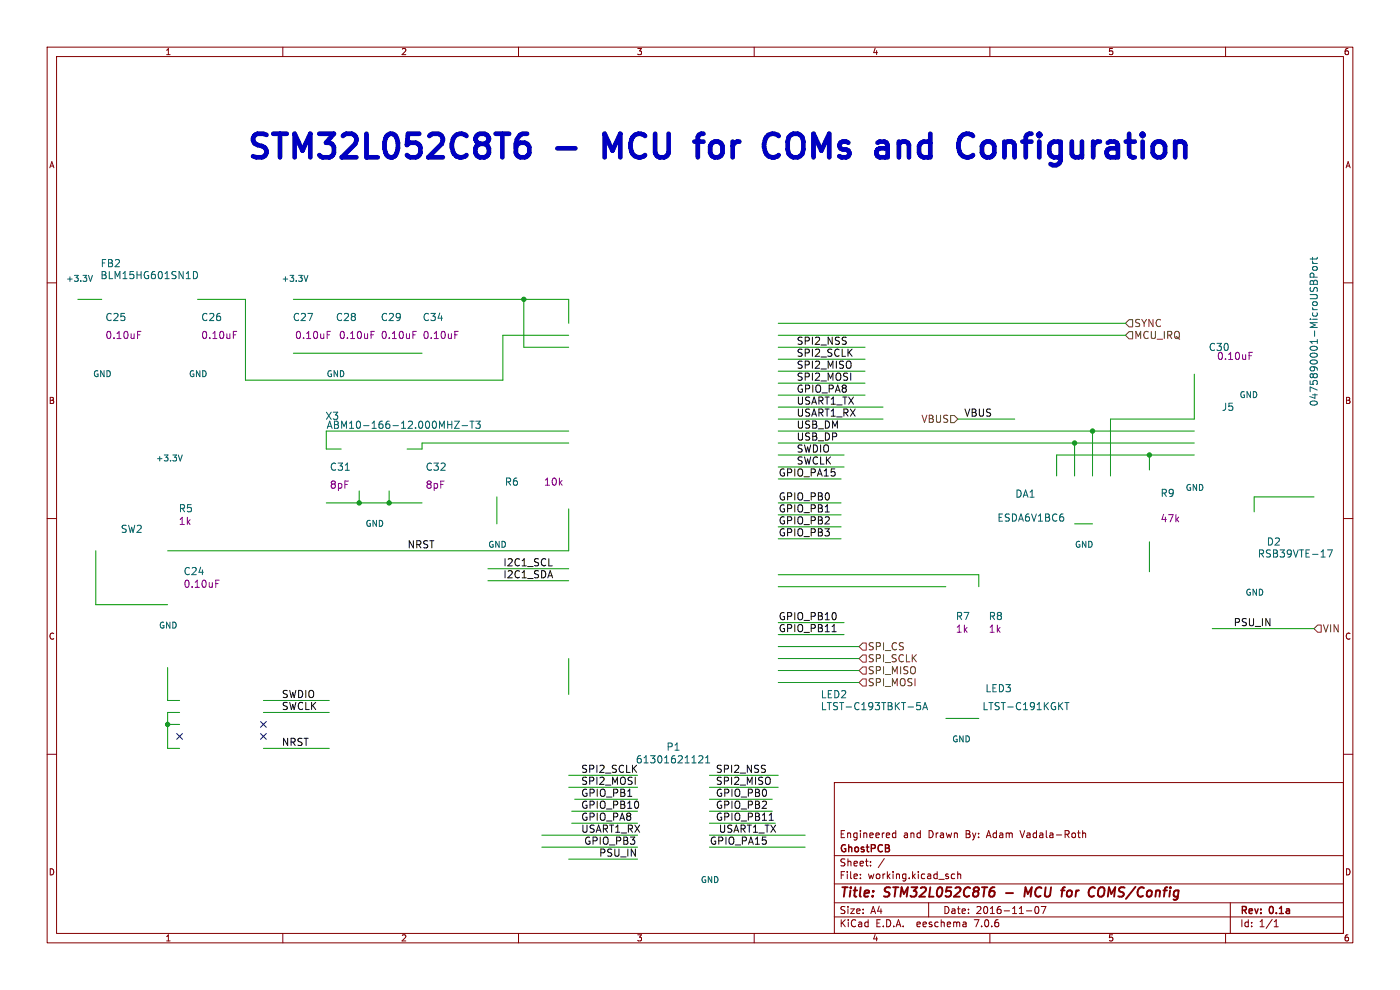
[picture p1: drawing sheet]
<svg xmlns="http://www.w3.org/2000/svg" width="297mm" height="210mm" viewBox="0 0 297 210" stroke-linecap="round" stroke-linejoin="round" font-family="sans-serif">
<g fill="none" stroke="#840000" stroke-width=".21">
<path d="M10 10h277v190h-277zM12 12h273v186h-273zM60 10v2M110 10v2M160 10v2M210 10v2M260 10v2M10 60h2M285 60h2M10 110h2M285 110h2M10 160h2"/>
<path d="M285 160h2M177 166h108v32h-108zM190 176.2v1.5M190 176.8l-.4-.1-.3 .3 .2 .6h.5M228.6 176.7h.6M229 177.7h.2M229.7 176.8l.2-.1 .3 .1 .1 .9M229.7 176.2v1.5M60 198v2M110 198v2M160 198v2M177 194.5h108"/>
<path d="M177 191.5h108M177 187.5h108M177 181.5h108M182.5 186.3v.1M182.5 185.5v.1M184.7 183.6v.1M184.7 182.8v.1M187.6 182.1l-1.3 2M197 191.5v3M202.5 185.5l-.4-.1-.3 .3 .2 .6h.5M203.2 185.5l.2-.1 .3 .1 .1 .9M203.2 184.9v1.5"/>
<path d="M204.9 195.7l.1 .9M205 196.5l-.2 .1M205 196h-.2M210 198v2M217.7 193.2h1.2M219.7 192.4l.2-.1a.8 .8 0 0 1 .5 .7 .8 .8 0 0 1-.5 .8l-.4-.6zM220.9 192.3h1l-.7 1.5M260 198v2M261 191.5v6.5M270.3 196.6h.9M270.3 195.5l.4-.4v1.5"/>
</g>
<path d="M210.6 188.2h.4M210.7 189l.3 .4-.2 .6M213.4 189.4h1.5M218.9 188.2l-.9 1.4-.4-1.4-.3 2M226.5 190.1h.6M227.1 188.9l-.6 .2M233.6 188.2l-.3 .1a1.24 1.24 0 0 0 0 1.9h.4" fill="none" stroke="#840000" stroke-width=".4"/>
<path d="M239.5 67.8h.8v1.5h-.8l-.7-.7zM239.5 70.4h.8v1.5h-.8l-.7-.8zM201.7 88.1h.7l.8 .8-.8 .8h-.7zM183 138.9h.8v1.6h-.8l-.8-.8zM183 136.4h.8v1.5h-.8l-.8-.7zM279.5 132.6h.8v1.5h-.8l-.7-.7zM183 141.5h.8v1.5h-.8l-.8-.8zM183 144h.8v1.5h-.8l-.8-.7z" fill="none" stroke="#725600" stroke-width=".21"/>
<path d="M175.1 108.6h.8M176.5 134h.9M133.2 168.9h.8M163.2 174h.9" fill="none" stroke="#0f0f0f" stroke-width=".21"/>
<path d="M109.4 31.2l.3-.4 .7-.5h.9l.8 .5 .2 .4v1.2l-.2 .5-.8 .5h-.9l-.5-.3-.5-.7M111.8 28.4a1.98 1.98 0 0 0-2.4 2.1M129.9 31.9l-1.6-3.5v5M147.3 30h1.9M149.2 28.4h-.4l-.5 .2-.3 .5M163.8 28.4l1.2 .2 .2 .2M165.2 32.9l-.2 .2-1.2 .3M192.1 30h-.7l-.7 .5M208.6 30.5a1.36 1.36 0 0 1 1.3-.5 1.36 1.36 0 0 1 1 1v1.4a1.36 1.36 0 0 1-1 1 1.36 1.36 0 0 1-1.3-.5" fill="none" stroke="#0000c2" stroke-width="1"/>
<g fill="none" stroke="#009600" stroke-width=".21">
<path d="M16.5 63.5h5.1M41.9 63.5h10.2v17.1h54.6v-9.5h13.9M62.2 63.5h58.4v5.1M62.2 74.9h27.3M111.1 63.5v10.2h9.5M165.1 73.7h18.4M165.1 76.2h18.4M165.1 78.7h18.4M165.1 68.6h73.7M165.1 71.1h73.7M253.4 79.4v9.5h-17.8v12.1M120.6 91.4h-51.4v3.9h3.2"/>
<path d="M120.6 94h-31.1v1.3h-3.1M165.1 91.4h88.3M165.1 94h88.3M165.1 88.9h22.2M165.1 96.5h14M165.1 81.3h18.4M165.1 86.4h22.2M165.1 83.8h18.4M165.1 99.1h14M203.2 88.9h12.1M228 94v7M231.8 91.4v9.6"/>
<path d="M243.8 96.5v3.2M253.4 96.5h-29.2v4.5M20.3 116.8v11.5h15.3M69.2 106.7h20.3M76.2 104.1v2.6M82.5 104.1v2.6M105.4 105.4v5.7M120.6 108v8.8h-85M165.1 106.7h13.3M165.1 109.2h13.3M165.1 114.3h13.3M165.1 111.8h13.3"/>
<path d="M165.1 101.6h13.3M228 111.1h3.8M243.8 114.9v6.4M278.8 105.4h-12.7v3.2M103.5 123.2h17.1M103.5 120.7h17.1M120.6 139.7v7.6M165.1 139.7h17.1M165.1 137.2h17.1M165.1 121.9h42.5v2.6M165.1 132.1h14M165.1 134.6h14"/>
<path d="M165.1 124.5h35.6M257.2 133.4h21.6M35.6 141.6v7h2.5M35.6 153.7h2.5M38.1 151.1h-2.5v7.7h2.5M55.9 158.8h13.9M55.9 151.1h13.9M55.9 148.6h13.9M165.1 144.8h17.1M165.1 142.2h17.1M200.7 152.4h6.9M114.9 179.7h20.4"/>
<path d="M114.9 177.2h20.4M120.6 164.5h14.7M120.6 167h14.7M121.3 172.1h14M121.3 174.6h14M121.9 169.5h13.4M150.5 172.1h13.3M150.5 174.6h14M150.5 169.5h13.3M150.5 164.5h14.6M150.5 179.7h20.3M150.5 167h14.6"/>
<path d="M150.5 177.2h20.3M120.6 182.2h14.7"/>
</g>
<path d="M37.5 155.6l1.2 1.2M38.7 155.6l-1.2 1.2M55.3 153.1l1.2 1.2M55.3 155.6l1.2 1.2M56.5 153.1l-1.2 1.2M56.5 155.6l-1.2 1.2" fill="none" stroke="#000084" stroke-width=".21"/>
<g fill="none" stroke="#840084" stroke-width=".21">
<path d="M29.2 71h.5M29.2 70.3h.7M49.5 71h.5M49.5 70.3h.7M69.4 71h.5M69.4 70.3h.7M78.7 71h.5M78.7 70.3h.7M87.6 71h.5M87.6 70.3h.7M96.5 71h.5M96.5 70.3h.7"/>
<path d="M265 75.5h.5M265 74.7h.7M45.8 123.8h.5M45.8 123.1h.7"/>
</g>
<g fill="none" stroke="#006464" stroke-width=".21">
<path d="M19.6 58.4l-.4 1.3M41 57.6a.77 .77 0 0 1 .9 .8 .77 .77 0 0 1-.9 .7zM65.3 58.4l-.4 1.3M278 59.7l.2-.2 .4 .2M278.4 54.6v.6M278.4 55.5l.3 .4M278.4 55.9h1.1M278.5 56.7l.7-.2 .2 .2 .1 .4-.3 .2h-.5l-.3-.2zM278.7 58.8v-.7l-.3-.2-.3 .1-.2 .8h1.6M279.5 59.7l-.2-.2-.3-.1-.3 .4M279.5 54.6l-.3 .3h-1.3M38.7 96.5l-.5 1.3"/>
<path d="M96.4 89.3h1l-1 1.6h1M98 90.3h1.2M99.7 89.3h.9M100.1 89.3v1.6M100.9 89.3h1l-.5 .6 .4 .2v.6l-.2 .2-.7-.2M281.6 116.6h1.1l-.7 1.6M195.2 149h-.7l-.1 .8 .3-.2 .5 .1 .1 .2-.1 .5-.2 .2-.6-.2M195.7 150.6l.6-1.6 .5 1.6M195.9 150.1h.7M225.9 149h.9M226.3 149v1.6M148.2 160.5l.6-.2 .3 .4-.9 1.1h.9"/>
<path d="M149.7 161.8h.9M149.7 160.7l.4-.4v1.5"/>
</g>
<g fill="#009600" stroke="#009600" stroke-width=".21">
<circle cx="243.8" cy="96.5" r=".46"/>
<circle cx="231.8" cy="91.4" r=".46"/>
<circle cx="228" cy="94" r=".46"/>
<circle cx="76.2" cy="106.7" r=".46"/>
<circle cx="82.5" cy="106.7" r=".46"/>
<circle cx="111.1" cy="63.5" r=".46"/>
<circle cx="35.6" cy="153.7" r=".46"/>
</g>
<g font-size="7" fill="#0000c2">
<text x="52.1" y="34">STM32L052C8T6</text>
<text x="118.4" y="34">-</text>
<text x="130.4" y="34">MCU</text>
<text x="152.2" y="34">for</text>
<text x="168.5" y="34">COMs</text>
<text x="194.3" y="34">and</text>
<text x="213.7" y="34">Configuration</text>
</g>
<g font-size="2.8" fill="#840000">
<text x="178" y="190.9">Title:</text>
<text x="187.7" y="190.9">STM32L052C8T6</text>
<text x="219" y="190.9">MCU</text>
<text x="227.7" y="190.9">for</text>
<text x="234.2" y="190.9">COMS/Config</text>
</g>
<g font-size="2.1" fill="#006464">
<text x="21.2" y="59.4">BLM15HG601SN1D</text>
<text x="21.3" y="56.9">FB2</text>
<text x="22.3" y="68.3">C25</text>
<text x="42.6" y="68.3">C26</text>
<text x="62" y="68.3">C27</text>
<text x="71.2" y="68.3">C28</text>
<text x="80.7" y="68.3">C29</text>
<text x="89.6" y="68.3">C34</text>
<text x="69" y="89.3">X3</text>
<text x="259.1" y="87.4">J5</text>
<text x="279.8" y="86.3" transform="rotate(-90 279.8 86.3)">0475890001-MicroUSBPort</text>
<text x="69.2" y="91.2">ABM10-166-12.000MHZ-T3</text>
<text x="69.9" y="100.1">C31</text>
<text x="90.2" y="100.1">C32</text>
<text x="107" y="103.2">R6</text>
<text x="215.3" y="105.8">DA1</text>
<text x="246.1" y="105.6">R9</text>
<text x="25.5" y="113.2">SW2</text>
<text x="37.9" y="108.9">R5</text>
<text x="211.5" y="110.8">ESDA6V1BC6</text>
<text x="266.8" y="118.5">RSB39VTE-17</text>
<text x="268.7" y="115.9">D2</text>
<text x="38.9" y="122.2">C24</text>
<text x="202.7" y="131.7">R7</text>
<text x="209.7" y="131.7">R8</text>
<text x="174" y="148.3">LED2</text>
<text x="209" y="147">LED3</text>
<text x="174" y="150.9">LTST-C193TBKT-5A</text>
<text x="208.3" y="150.9">LTST-C191KGKT</text>
<text x="141.3" y="159.4">P1</text>
<text x="134.8" y="162.1">61301621121</text>
</g>
<g font-size="2.1" fill="#725600">
<text x="240.5" y="69.6">SYNC</text>
<text x="240.5" y="72.1">MCU_IRQ</text>
<text x="195.4" y="89.9">VBUS</text>
<text x="280.5" y="134.3">VIN</text>
<text x="184" y="143.2">SPI_MISO</text>
<text x="184" y="140.7">SPI_SCLK</text>
<text x="184" y="138.2">SPI_CS</text>
<text x="184" y="145.8">SPI_MOSI</text>
</g>
<g font-size="2.1" fill="#840084">
<text x="22.3" y="72.1">0.10uF</text>
<text x="42.6" y="72.1">0.10uF</text>
<text x="62.5" y="72.1">0.10uF</text>
<text x="71.8" y="72.1">0.10uF</text>
<text x="80.7" y="72.1">0.10uF</text>
<text x="89.6" y="72.1">0.10uF</text>
<text x="256.3" y="74.7">C30</text>
<text x="258.1" y="76.6">0.10uF</text>
<text x="69.9" y="103.9">8pF</text>
<text x="90.2" y="103.9">8pF</text>
<text x="115.3" y="103.2">10k</text>
<text x="37.9" y="111.6">1k</text>
<text x="246.1" y="111">47k</text>
<text x="38.9" y="124.9">0.10uF</text>
<text x="202.7" y="134.4">1k</text>
<text x="209.7" y="134.4">1k</text>
</g>
<g font-size="2.1" fill="#0f0f0f">
<text x="168.9" y="73.2">SPI2_NSS</text>
<text x="168.9" y="75.8">SPI2_SCLK</text>
<text x="168.9" y="83.4">GPIO_PA8</text>
<text x="168.9" y="78.3">SPI2_MISO</text>
<text x="168.9" y="80.9">SPI2_MOSI</text>
<text x="168.9" y="88.5">USART1_RX</text>
<text x="168.9" y="85.9">USART1_TX</text>
<text x="204.5" y="88.5">VBUS</text>
<text x="168.9" y="93.6">USB_DP</text>
<text x="168.9" y="91">USB_DM</text>
<text x="165.1" y="101.2">GPIO_PA15</text>
<text x="168.9" y="98.6">SWCLK</text>
<text x="168.9" y="96.1">SWDIO</text>
<text x="165.1" y="106.3">GPIO_PB0</text>
<text x="165.1" y="108.8">GPIO_PB1</text>
<text x="165.1" y="113.9">GPIO_PB3</text>
<text x="165.1" y="111.3">GPIO_PB2</text>
<text x="86.4" y="116.4">NRST</text>
<text x="106.7" y="122.8">I2C1_SDA</text>
<text x="106.7" y="120.2">I2C1_SCL</text>
<text x="165.1" y="131.7">GPIO_PB10</text>
<text x="165.1" y="134.2">GPIO_PB11</text>
<text x="261.6" y="132.9">PSU_IN</text>
<text x="59.7" y="148.2">SWDIO</text>
<text x="59.7" y="150.7">SWCLK</text>
<text x="59.7" y="158.3">NRST</text>
<text x="123.2" y="166.6">SPI2_MOSI</text>
<text x="123.2" y="164">SPI2_SCLK</text>
<text x="151.8" y="166.6">SPI2_MISO</text>
<text x="151.8" y="164">SPI2_NSS</text>
<text x="123.2" y="171.7">GPIO_PB10</text>
<text x="123.2" y="169.1">GPIO_PB1</text>
<text x="151.8" y="171.7">GPIO_PB2</text>
<text x="151.8" y="169.1">GPIO_PB0</text>
<text x="123.2" y="176.7">USART1_RX</text>
<text x="123.2" y="174.2">GPIO_PA8</text>
<text x="123.8" y="179.3">GPIO_PB3</text>
<text x="150.5" y="179.3">GPIO_PA15</text>
<text x="151.8" y="174.2">GPIO_PB11</text>
<text x="152.4" y="176.7">USART1_TX</text>
<text x="127" y="181.8">PSU_IN</text>
</g>
<g font-size="2.1" fill="#840000">
<text x="178" y="178">Engineered</text>
<text x="191.6" y="178">and</text>
<text x="197" y="178">Drawn</text>
<text x="205" y="178">By:</text>
<text x="209.6" y="178">Adam</text>
<text x="216.9" y="178">Vadala-Roth</text>
<text x="178" y="184">Sheet:</text>
<text x="178" y="181.2">GhostPCB</text>
<text x="178" y="186.7">File:</text>
<text x="184.1" y="186.7">working.kicad_sch</text>
<text x="178" y="196.9">KiCad</text>
<text x="178" y="194.1">Size:</text>
<text x="184.7" y="194.1">A4</text>
<text x="185.7" y="196.9">E.D.A.</text>
<text x="194.6" y="196.9">eeschema</text>
<text x="200" y="194.1">Date:</text>
<text x="207" y="196.9">7.0.6</text>
<text x="207" y="194.1">2016-11-07</text>
<text x="263" y="194.3">Rev:</text>
<text x="263" y="196.9">Id:</text>
<text x="267.1" y="196.9">1/1</text>
<text x="269.4" y="194.3">0.1a</text>
</g>
<g font-size="1.8" fill="#840000">
<text x="35" y="11.9">1</text>
<text x="85" y="11.9">2</text>
<text x="135" y="11.9">3</text>
<text x="185" y="11.9">4</text>
<text x="235" y="11.9">5</text>
<text x="285" y="11.9">6</text>
<text x="10.3" y="35.9">A</text>
<text x="285.3" y="35.9">A</text>
<text x="10.3" y="85.9">B</text>
<text x="285.3" y="85.9">B</text>
<text x="10.3" y="135.9">C</text>
<text x="285.3" y="135.9">C</text>
<text x="10.3" y="185.9">D</text>
<text x="285.3" y="185.9">D</text>
<text x="35" y="199.9">1</text>
<text x="85" y="199.9">2</text>
<text x="135" y="199.9">3</text>
<text x="185" y="199.9">4</text>
<text x="235" y="199.9">5</text>
<text x="285" y="199.9">6</text>
</g>
<g font-size="1.8" fill="#006464">
<text x="13.9" y="60">+3.3V</text>
<text x="59.7" y="60">+3.3V</text>
<text x="19.7" y="80.2">GND</text>
<text x="40" y="80.2">GND</text>
<text x="69.2" y="80.2">GND</text>
<text x="262.9" y="84.6">GND</text>
<text x="33" y="98.1">+3.3V</text>
<text x="251.5" y="104.3">GND</text>
<text x="77.5" y="111.9">GND</text>
<text x="103.5" y="116.4">GND</text>
<text x="228" y="116.4">GND</text>
<text x="264.2" y="126.5">GND</text>
<text x="33.7" y="133.5">GND</text>
<text x="201.9" y="157.7">GND</text>
<text x="148.6" y="187.5">GND</text>
</g>
</svg>
